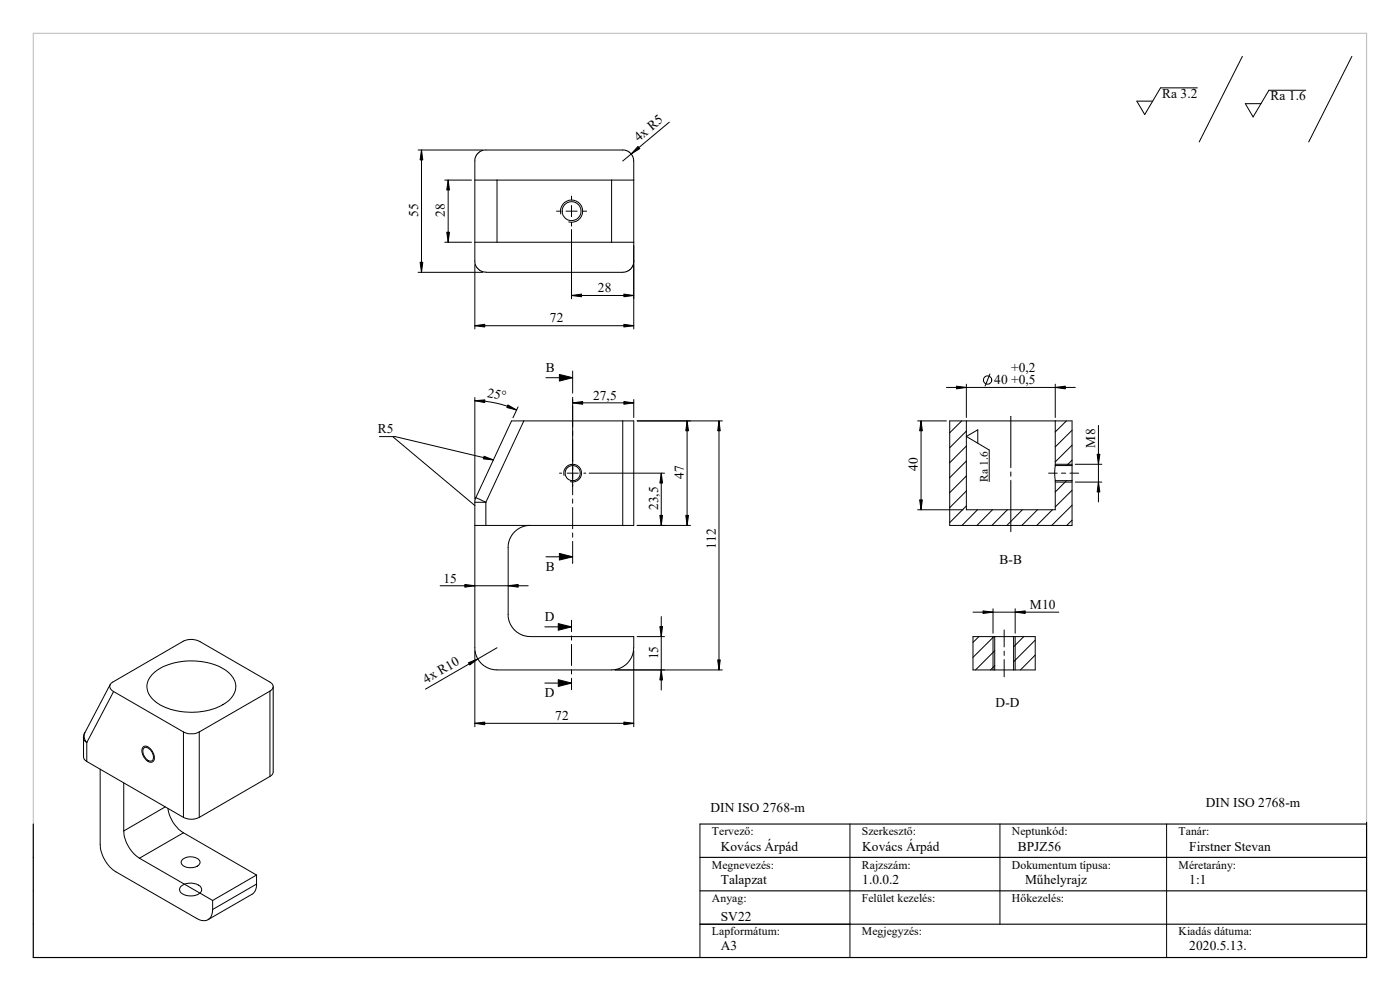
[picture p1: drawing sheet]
<svg xmlns="http://www.w3.org/2000/svg" width="420mm" height="297mm" viewBox="0 0 420 297" stroke-linecap="round" stroke-linejoin="round" font-family="sans-serif">
<g fill="none" stroke="#000" stroke-width=".3">
<path d="M372.7 16.9l-13 25.6M405.6 16.9l-13 25.6M200.8 36.6l-14 11.7M359.2 26.3h-11.1l-4.7 8-2.4-4h4.8M391.7 27.1h-11l-4.8 8-2.3-4h4.7M125.4 45h19.4M126.4 45v36.6M133.4 54h8M134.5 54v18.6M142.5 54h6.6M149.1 54v18.6M149.1 54h34.4"/>
<path d="M171.4 58.8v1.1M183.5 54v18.6M183.5 54h6.6M133.4 72.6h8M142.5 72.6h6.6M142.5 79.3v19.3M149.1 72.6h34.4M167 63.3h1.1M168.2 64.1a3.3 3.3 0 0 1 3-4.1 3.3 3.3 0 0 1 3.6 3.6 3.3 3.3 0 0 1-4.2 2.9M169.8 63.3h3.3M171.4 61.6v3.3M171.4 66.6v1.2"/>
<path d="M171.4 68.8v20.7M174.8 63.3h1.2M183.5 72.6h6.6M190.2 78.3l-.3 1.3-.8 1.1-.9 .6-1.4 .3h-41M125.4 81.6h19.4M142.5 97.6h47.6M145.8 81.5l-1.2-.1-1.1-.7-.8-1-.2-.9v-31.1l.2-.9 .8-1 1.7-.8h42.1l.7 .1 1.4 1.1 .5 1 .2 1.1v50.3M171.4 88.6h18.7M142.5 119.1v30.4M163.8 113.2h8M171.8 111.2v6.6M171.8 119.1v29.2"/>
<path d="M190.1 119.8v5.3M283.9 116.1h38.7M289.9 115.1v10M297 112.1l-1.5 3.6M316.6 115.1v10M113.8 130.9h4.7l29.5 6.9M117.9 131l24.6 20.5M142.5 120.1a30.3 30.3 0 0 1 12.5 2.8M155.4 122l-1.5 3.2M157.1 126.2l-11.3 24.3M157.1 126.2h29.7M157.1 126.2h-3.6l-10.8 22.9"/>
<path d="M171.8 120.7h18.3M186.8 126.2h3.3v31.3h-3.3M186.8 126.2v31.3M191.1 126.2h25.6M206.1 126.2v31.3M215.7 126.2v74.6M275.3 126.2h8.6M276.3 126.2v26.6M288.5 126.2l-3.6 3.5M289.9 126.2h26.7M289.9 126.2h-5v31.3h36.7v-13.4M289.9 129.2l-5 5"/>
<path d="M289.9 133.7l-5 5M289.9 138.2l-5 5M289.9 126.2v26.6h26.7v-8.7M293.3 132.8v-4l-3.4 2 6.9 4.1v9.4M303.2 124.8v15.4M316.6 139.5l-.2 1.7 .2 2.9M316.6 126.2h5v13.3M316.6 126.2v13.3M316.6 139.5h5M316.6 139.1h5M319.9 126.2l-3.3 3.3M321.6 139.5v4.6"/>
<path d="M321.6 128.9l-5 5M321.6 133.4l-5 5M321.6 137.9l-1.6 1.6M322.6 139.1h7.9M329.5 127.5v23M142.5 157.5h3.3M142.5 150.5v44.4l.4 1.8 1.5 2.1 2.1 1.5 2.6 .5 35.1-.1 2.4-.7 2-1.6 1.2-2.2 .3-2.1M142.5 150.5h3.3M142.7 149.1l3.1 1.4M142.7 149.1l-.2 1.4M145.8 150.5v7M145.8 157.5h41"/>
<path d="M159.1 157.5l-2.1 .3-2.2 1.2-1.6 2-.7 2.1-.1 21.8 .5 1.8 1.1 1.7 1.9 1.6 2.4 .8h31.8v3.3M167.9 141.8h.6M169.2 142.5a2.67 2.67 0 0 1 2.3-3.4 2.67 2.67 0 0 1 2.9 2.9 2.67 2.67 0 0 1-3.3 2.4M170.1 141.8h3.4M171.8 149.6v1.2M171.8 152.1v6.4M171.8 159.7v1.3M175.1 141.8h.6M176.7 141.8h22.6M191.1 157.5h16M198.4 141.8v15.7M275.3 152.8h13.6"/>
<path d="M289.9 142.7l-5 5M289.9 147.2l-5 4.9M289.9 151.6l-5 5M293.2 152.8l-4.6 4.7M297.7 152.8l-4.6 4.7M302.2 152.8l-4.6 4.7M303.2 141.4v1.3M303.2 144v15.3M306.7 152.8l-4.7 4.7M311.2 152.8l-4.7 4.7M314.6 141.8h2.6M315.7 152.8l-4.7 4.7"/>
<path d="M316.6 144.1h5M316.6 144.5h5M318.4 141.8h1.3M320 144.1l-3.4 3.3M321 141.8h2.6M321.6 146.9l-5 5M321.6 151.4l-6.1 6.1M321.6 155.9l-1.6 1.6M322.6 144.5h7.9M132 175.6h26.5M163.8 166.9h8M171.8 162.3v6.6"/>
<path d="M142.5 195.1v22.7M149.1 194.1l-21.5 12.4M163.4 187.9h8M171.4 185.9v3.4M171.4 190.6v1.3M171.4 193.1v6.4M190.1 195.1v22.7M191.1 190.8h8.2M198.4 184.8v22M291.9 183.5h25.7M293.7 190.8l-1.8 1.7M297.9 182.5v7.3"/>
<path d="M297.9 190.8v10M298.2 190.8l-6.3 6.2M298.4 190.8h-6.5v10h6.5M298.4 199.5l-1.3 1.3M298.4 195l-5.7 5.8M298.4 190.8v10M298.4 190.8h5.7M301.2 188.8v5.1M301.2 195.2v1.2M301.2 197.7v5.1M304.1 190.8h6.5v10h-6.5M304.1 190.8v10"/>
<path d="M304.5 182.5v7.3M304.5 190.8v10M307.1 190.8l-3 3M310.6 191.9l-6.5 6.4M310.6 196.3l-4.5 4.5M25.4 219.6l-.4 1.6M25.4 219.6a2.67 2.67 0 0 0 .6 2.9M33.1 205.1l-7.7 14.5M34.1 207.3l20.9 12.1M34.1 207.3l-8.1 15.2M45.5 202.3a17.5 17.5 0 0 1 14.1-4.1 13.6 13.6 0 0 1 10.4 5 5.2 5.2 0 0 1-1.9 7.2 20 20 0 0 1-21.2 .1 5.3 5.3 0 0 1-1.4-8.2zM55 219.4v25.6"/>
<path d="M55 219.4a5.3 5.3 0 0 0 4.8 0M59.8 219.4v25.6M81 207.1l-21.2 12.3M81 207.1v25.6M81 207.1a1.43 1.43 0 0 0 1-1.3 1.43 1.43 0 0 0-1-1.4l-21-12.1a5.5 5.5 0 0 0-5-.1l-21.2 12.2a1.5 1.5 0 0 0-.9 1.5 1.5 1.5 0 0 0 1.2 1.4M82 205.8v25.7l-.3 .5-.7 .7M142.5 216.8h47.6M163.4 204.7h8M171.4 200.7v1.3M171.4 203.3v3.4M184.5 200.8h32.2M298.4 200.8h5.7"/>
<path d="M25.1 221.2l.2 .7 .7 .6M25.1 221.2v5.8l.2 .5 .7 .7M26 228.2l29 16.8M26 222.5v5.7M30.1 230.5v22.6a10.5 10.5 0 0 0 4.7 8.2l24.3 14a2.89 2.89 0 0 0 3.3 .3 2.89 2.89 0 0 0 1.4-3M37.1 234.6v14.4M42.8 224a1.63 1.63 0 0 1 2.6 .7l.4 .6a2.31 2.31 0 0 1 0 3 3 3 0 0 1-3.3-3.3zM43.1 224.3a1.59 1.59 0 0 1 2.4 .9 1.92 1.92 0 0 1 0 2.8 2.79 2.79 0 0 1-2.7-2.9zM81 232.7l-21.2 12.3M37.1 249a10.7 10.7 0 0 0 4.7 8.2M41.8 257.2l22 12.7M49.6 241.8l-12.5 7.2"/>
<path d="M50.4 242.3a10.4 10.4 0 0 0 4.6 7.3M54.8 257.6a3.9 3.9 0 0 1 5.1 .4 1.65 1.65 0 0 1-1.8 2 2.98 2.98 0 0 1-3.7-1.5zM55 249.6l-13.2 7.6M55 249.6l22 12.7M55 245a5.3 5.3 0 0 0 4.8 0M210 247v40M255 247v40M300 247v30M350 247v40M410 247v40M54.2 265.7a4.5 4.5 0 0 1 6.1 .3 1.7 1.7 0 0 1-1.5 2.3 4.1 4.1 0 0 1-4.9-1.3l-.1-.5zM63.8 269.9v2.7"/>
<path d="M77 265a3.2 3.2 0 0 1-1.4 3l-13.2 7.6M77 262.3l-13.2 7.6M77 265l-13.2 7.6M77 262.3v2.7M210 277h45"/>
<circle cx="171.5" cy="63.3" r="2.83"/>
<circle cx="296.3" cy="113.9" r="1.26"/>
<circle cx="171.8" cy="141.8" r="2.27"/>
</g>
<path d="M10 10h400v277h-400z" fill="none" stroke="#c0c0c0" stroke-width=".34"/>
<path d="M210 247h200M210 257h200M410 246.5v40.5h-400v-40M210 277h200M210 267h200" fill="none" stroke="#000" stroke-width=".34"/>
<g fill="#000" stroke="#000" stroke-width=".3">
<path d="M126.4 45l.4 2.9h-.8zM134.5 54l.3 2.9h-.8zM191.4 43.9l.5 .6-2.5 1.6zM134 69.6h.8l-.3 3zM126 78.6h.8l-.4 3zM142.5 97.6l2.9-.4v.8zM171.4 88.6l3.1-.5v.8zM187.2 97.2l2.9 .4-2.9 .4zM187.2 88.1l2.9 .5-2.9 .3zM167.8 112.2l4 1-4 1zM286.9 115.7l3 .4-3 .4zM316.6 116.1l3-.4v.8z"/>
<path d="M142.5 120.1l3-.3-.1 .8zM145.2 136.7l2.8 1.1-3-.3zM152.4 121.4l2.6 1.5-2.9-.8zM171.8 120.7l3-.3v.8zM187.2 120.4l2.9 .3-2.9 .5zM206.1 126.2l.4 2.9h-.8zM215.7 126.2l.4 2.9h-.8zM276.3 126.2l.4 2.9h-.8zM329.1 136.1h.8l-.4 3zM198 154.5h.8l-.4 3zM198.4 141.8l.4 3h-.8zM205.7 154.5h.8l-.4 3z"/>
<path d="M275.9 149.8h.8l-.4 3zM329.5 144.5l.4 2.9h-.8zM139.4 175.2l3.1 .4-3.1 .4zM152.4 175.6l3-.4v.8zM167.8 165.9l4 1-4 1zM140.5 198.6l2.8-1.1-2.4 1.8zM167.5 186.9l3.9 1-3.9 1zM198 187.8h.8l-.4 3zM294.9 183.1l3 .4-3 .4zM304.5 183.5l3.1-.4v.8zM142.5 216.8l2.9-.4v.8zM167.5 203.7l3.9 1-3.9 1z"/>
<path d="M187.2 216.4l2.9 .4-2.9 .4zM198.4 200.8l.4 3h-.8zM215.3 197.8h.8l-.4 3z"/>
</g>
<g font-size="4">
<text x="348.7" y="29.3">Ra 3.2</text>
<text x="381.2" y="30.1">Ra 1.6</text>
<text x="191.7" y="42.6" transform="rotate(-40 191.7 42.6)">4x R5</text>
<text x="125.5" y="65.1" transform="rotate(-90 125.5 65.1)">55</text>
<text x="133.5" y="65.1" transform="rotate(-90 133.5 65.1)">28</text>
<text x="179.4" y="87.6">28</text>
<text x="165" y="96.6">72</text>
<text x="163.8" y="111.4">B</text>
<text x="303.3" y="111.5">+0,2</text>
<text x="146.1" y="118.9" transform="rotate(12 146.1 118.9)">25°</text>
<text x="177.9" y="119.8">27,5</text>
<text x="298.3" y="115.1">40 +0,5</text>
<text x="113.3" y="129.9">R5</text>
<text x="328.6" y="134.1" transform="rotate(-90 328.6 134.1)">M8</text>
<text x="205.1" y="143.6" transform="rotate(-90 205.1 143.6)">47</text>
<text x="275.3" y="141.1" transform="rotate(-90 275.3 141.1)">40</text>
<text x="197.4" y="152.9" transform="rotate(-90 197.4 152.9)">23,5</text>
<text x="214.7" y="164.4" transform="rotate(-90 214.7 164.4)">112</text>
<text x="163.8" y="171.1">B</text>
<text x="299.9" y="169">B-B</text>
<text x="133" y="174.6">15</text>
<text x="309" y="182.5">M10</text>
<text x="163.4" y="186">D</text>
<text x="197.4" y="197.6" transform="rotate(-90 197.4 197.6)">15</text>
<text x="127.9" y="204.9" transform="rotate(-30 127.9 204.9)">4x R10</text>
<text x="163.4" y="209">D</text>
<text x="166.6" y="215.8">72</text>
<text x="298.7" y="211.9">D-D</text>
<text x="213.1" y="243.3">DIN ISO 2768-m</text>
<text x="361.7" y="241.7">DIN ISO 2768-m</text>
<text x="216.2" y="254.9">Kovács Árpád</text>
<text x="258.7" y="254.9">Kovács Árpád</text>
<text x="305.4" y="254.9">BPJZ56</text>
<text x="356.8" y="254.9">Firstner Stevan</text>
<text x="216.2" y="265">Talapzat</text>
<text x="258.7" y="265">1.0.0.2</text>
<text x="307.5" y="265">Műhelyrajz</text>
<text x="356.8" y="265">1:1</text>
<text x="216.2" y="276">SV22</text>
<text x="216.2" y="284.7">A3</text>
<text x="356.8" y="284.7">2020.5.13.</text>
</g>
<g font-size="3.5">
<text x="213.6" y="250.3">Tervező:</text>
<text x="258.6" y="250.3">Szerkesztő:</text>
<text x="303.6" y="250.3">Neptunkód:</text>
<text x="353.6" y="250.3">Tanár:</text>
<text x="213.6" y="260.3">Megnevezés:</text>
<text x="258.6" y="260.3">Rajzszám:</text>
<text x="303.6" y="260.3">Dokumentum típusa:</text>
<text x="353.6" y="260.3">Méretarány:</text>
<text x="213.6" y="270.3">Anyag:</text>
<text x="258.6" y="270.3">Felület kezelés:</text>
<text x="303.6" y="270.3">Hőkezelés:</text>
<text x="213.6" y="280.3">Lapformátum:</text>
<text x="258.6" y="280.3">Megjegyzés:</text>
<text x="353.6" y="280.3">Kiadás dátuma:</text>
</g>
<text font-size="3.4" x="296.3" y="144.3" transform="rotate(-90 296.3 144.3)">Ra 1.6</text>
</svg>
